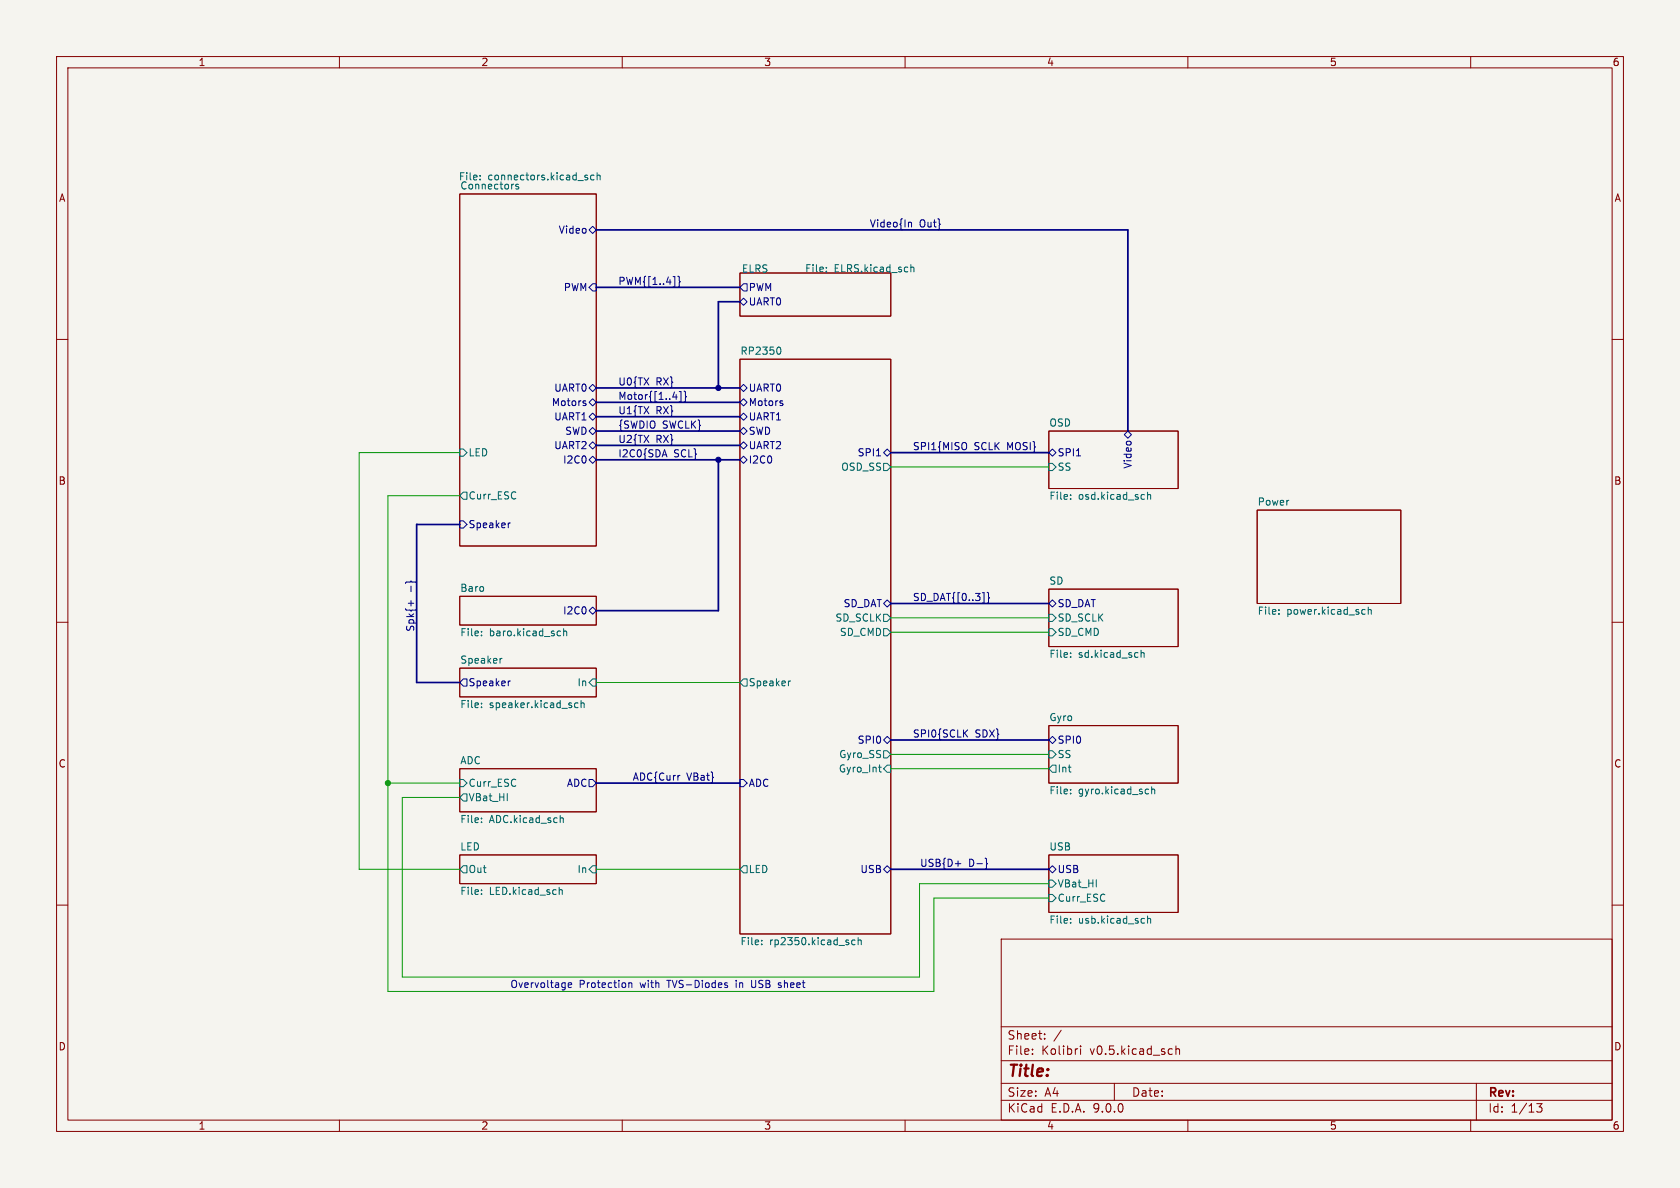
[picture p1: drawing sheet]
(kicad_sch
 (version 20231120)
 (generator "eeschema")
 (generator_version "8.0")
 (paper "A4")
 (lib_symbols)
 (junction
  (at 127 81.28)
  (diameter 0)
  (color 0 0 0 0))
 (junction
  (at 127 68.58)
  (diameter 0)
  (color 0 0 0 0))
 (junction
  (at 68.58 138.43)
  (diameter 0)
  (color 0 0 0 0))
 (bus
  (pts (xy 105.41 138.43) (xy 130.81 138.43))
  (stroke (width 0) (type default)))
 (wire
  (pts (xy 105.41 153.67) (xy 130.81 153.67))
  (stroke (width 0) (type default)))
 (wire
  (pts (xy 68.58 138.43) (xy 68.58 175.26))
  (stroke (width 0) (type default)))
 (wire
  (pts (xy 157.48 109.22) (xy 185.42 109.22))
  (stroke (width 0) (type default)))
 (wire
  (pts (xy 63.5 80.01) (xy 81.28 80.01))
  (stroke (width 0) (type default)))
 (bus
  (pts (xy 105.41 78.74) (xy 130.81 78.74))
  (stroke (width 0) (type default)))
 (wire
  (pts (xy 68.58 138.43) (xy 81.28 138.43))
  (stroke (width 0) (type default)))
 (wire
  (pts (xy 165.1 158.75) (xy 185.42 158.75))
  (stroke (width 0) (type default)))
 (bus
  (pts (xy 105.41 107.95) (xy 127 107.95))
  (stroke (width 0) (type default)))
 (wire
  (pts (xy 162.56 172.72) (xy 162.56 156.21))
  (stroke (width 0) (type default)))
 (bus
  (pts (xy 157.48 130.81) (xy 185.42 130.81))
  (stroke (width 0) (type default)))
 (wire
  (pts (xy 68.58 87.63) (xy 68.58 138.43))
  (stroke (width 0) (type default)))
 (bus
  (pts (xy 130.81 53.34) (xy 127 53.34))
  (stroke (width 0) (type default)))
 (bus
  (pts (xy 105.41 73.66) (xy 130.81 73.66))
  (stroke (width 0) (type default)))
 (bus
  (pts (xy 105.41 76.2) (xy 130.81 76.2))
  (stroke (width 0) (type default)))
 (bus
  (pts (xy 105.41 81.28) (xy 127 81.28))
  (stroke (width 0) (type default)))
 (bus
  (pts (xy 157.48 80.01) (xy 185.42 80.01))
  (stroke (width 0) (type default)))
 (wire
  (pts (xy 68.58 87.63) (xy 81.28 87.63))
  (stroke (width 0) (type default)))
 (wire
  (pts (xy 157.48 133.35) (xy 185.42 133.35))
  (stroke (width 0) (type default)))
 (wire
  (pts (xy 68.58 175.26) (xy 165.1 175.26))
  (stroke (width 0) (type default)))
 (bus
  (pts (xy 81.28 120.65) (xy 73.66 120.65))
  (stroke (width 0) (type default)))
 (wire
  (pts (xy 165.1 175.26) (xy 165.1 158.75))
  (stroke (width 0) (type default)))
 (bus
  (pts (xy 127 68.58) (xy 130.81 68.58))
  (stroke (width 0) (type default)))
 (wire
  (pts (xy 71.12 140.97) (xy 81.28 140.97))
  (stroke (width 0) (type default)))
 (bus
  (pts (xy 157.48 153.67) (xy 185.42 153.67))
  (stroke (width 0) (type default)))
 (bus
  (pts (xy 73.66 92.71) (xy 81.28 92.71))
  (stroke (width 0) (type default)))
 (bus
  (pts (xy 73.66 92.71) (xy 73.66 120.65))
  (stroke (width 0) (type default)))
 (wire
  (pts (xy 162.56 156.21) (xy 185.42 156.21))
  (stroke (width 0) (type default)))
 (bus
  (pts (xy 105.41 50.8) (xy 130.81 50.8))
  (stroke (width 0) (type default)))
 (bus
  (pts (xy 199.39 40.64) (xy 199.39 76.2))
  (stroke (width 0) (type default)))
 (wire
  (pts (xy 157.48 135.89) (xy 185.42 135.89))
  (stroke (width 0) (type default)))
 (wire
  (pts (xy 157.48 111.76) (xy 185.42 111.76))
  (stroke (width 0) (type default)))
 (wire
  (pts (xy 157.48 82.55) (xy 185.42 82.55))
  (stroke (width 0) (type default)))
 (bus
  (pts (xy 127 81.28) (xy 127 107.95))
  (stroke (width 0) (type default)))
 (wire
  (pts (xy 63.5 153.67) (xy 81.28 153.67))
  (stroke (width 0) (type default)))
 (bus
  (pts (xy 105.41 68.58) (xy 127 68.58))
  (stroke (width 0) (type default)))
 (bus
  (pts (xy 127 53.34) (xy 127 68.58))
  (stroke (width 0) (type default)))
 (wire
  (pts (xy 71.12 172.72) (xy 162.56 172.72))
  (stroke (width 0) (type default)))
 (bus
  (pts (xy 105.41 71.12) (xy 130.81 71.12))
  (stroke (width 0) (type default)))
 (wire
  (pts (xy 71.12 140.97) (xy 71.12 172.72))
  (stroke (width 0) (type default)))
 (wire
  (pts (xy 105.41 120.65) (xy 130.81 120.65))
  (stroke (width 0) (type default)))
 (wire
  (pts (xy 63.5 153.67) (xy 63.5 80.01))
  (stroke (width 0) (type default)))
 (bus
  (pts (xy 127 81.28) (xy 130.81 81.28))
  (stroke (width 0) (type default)))
 (bus
  (pts (xy 157.48 106.68) (xy 185.42 106.68))
  (stroke (width 0) (type default)))
 (bus
  (pts (xy 105.41 40.64) (xy 199.39 40.64))
  (stroke (width 0) (type default)))
 (text "Overvoltage Protection with TVS-Diodes in USB sheet"
  (exclude_from_sim no)
  (at 116.332 174.244 0)
  (effects (font (size 1.27 1.27))))
 (label "Motor{[1..4]}"
  (at 109.22 71.12 0)
  (effects (font (size 1.27 1.27)) (justify left bottom)))
 (label "I2C0{SDA SCL}"
  (at 109.22 81.28 0)
  (effects (font (size 1.27 1.27)) (justify left bottom)))
 (label "SPI0{SCLK SDX}"
  (at 161.29 130.81 0)
  (effects (font (size 1.27 1.27)) (justify left bottom)))
 (label "USB{D+ D-}"
  (at 162.56 153.67 0)
  (effects (font (size 1.27 1.27)) (justify left bottom)))
 (label "U0{TX RX}"
  (at 109.22 68.58 0)
  (effects (font (size 1.27 1.27)) (justify left bottom)))
 (label "Video{In Out}"
  (at 153.67 40.64 0)
  (effects (font (size 1.27 1.27)) (justify left bottom)))
 (label "SPI1{MISO SCLK MOSI}"
  (at 161.29 80.01 0)
  (effects (font (size 1.27 1.27)) (justify left bottom)))
 (label "PWM{[1..4]}"
  (at 109.22 50.8 0)
  (effects (font (size 1.27 1.27)) (justify left bottom)))
 (label "U2{TX RX}"
  (at 109.22 78.74 0)
  (effects (font (size 1.27 1.27)) (justify left bottom)))
 (label "SD_DAT{[0..3]}"
  (at 161.29 106.68 0)
  (effects (font (size 1.27 1.27)) (justify left bottom)))
 (label "ADC{Curr VBat}"
  (at 111.76 138.43 0)
  (effects (font (size 1.27 1.27)) (justify left bottom)))
 (label "U1{TX RX}"
  (at 109.22 73.66 0)
  (effects (font (size 1.27 1.27)) (justify left bottom)))
 (label "Spk{+ -}"
  (at 73.66 111.76 90)
  (effects (font (size 1.27 1.27)) (justify left bottom)))
 (label "{SWDIO SWCLK}"
  (at 109.22 76.2 0)
  (effects (font (size 1.27 1.27)) (justify left bottom)))
 (sheet
  (at 81.28 135.89)
  (size 24.13 7.62)
  (fields_autoplaced yes)
  (stroke (width 0.1524) (type solid))
  (fill (color 0 0 0 0.0000))
  (property "Sheetname" "ADC" (at 81.28 135.1784 0) (effects (font (size 1.27 1.27)) (justify left bottom)))
  (property "Sheetfile" "ADC.kicad_sch" (at 81.28 144.0946 0) (effects (font (size 1.27 1.27)) (justify left top)))
  (pin "ADC" output (at 105.41 138.43 0) (effects (font (size 1.27 1.27)) (justify right)))
  (pin "Curr_ESC" input (at 81.28 138.43 180) (effects (font (size 1.27 1.27)) (justify left)))
  (pin "VBat_HI" output (at 81.28 140.97 180) (effects (font (size 1.27 1.27)) (justify left))))
 (sheet
  (at 185.42 151.13)
  (size 22.86 10.16)
  (fields_autoplaced yes)
  (stroke (width 0.1524) (type solid))
  (fill (color 0 0 0 0.0000))
  (property "Sheetname" "USB" (at 185.42 150.4184 0) (effects (font (size 1.27 1.27)) (justify left bottom)))
  (property "Sheetfile" "usb.kicad_sch" (at 185.42 161.8746 0) (effects (font (size 1.27 1.27)) (justify left top)))
  (pin "USB" bidirectional (at 185.42 153.67 180) (effects (font (size 1.27 1.27)) (justify left)))
  (pin "VBat_HI" input (at 185.42 156.21 180) (effects (font (size 1.27 1.27)) (justify left)))
  (pin "Curr_ESC" input (at 185.42 158.75 180) (effects (font (size 1.27 1.27)) (justify left))))
 (sheet
  (at 81.28 151.13)
  (size 24.13 5.08)
  (fields_autoplaced yes)
  (stroke (width 0.1524) (type solid))
  (fill (color 0 0 0 0.0000))
  (property "Sheetname" "LED" (at 81.28 150.4184 0) (effects (font (size 1.27 1.27)) (justify left bottom)))
  (property "Sheetfile" "LED.kicad_sch" (at 81.28 156.7946 0) (effects (font (size 1.27 1.27)) (justify left top)))
  (pin "In" input (at 105.41 153.67 0) (effects (font (size 1.27 1.27)) (justify right)))
  (pin "Out" output (at 81.28 153.67 180) (effects (font (size 1.27 1.27)) (justify left))))
 (sheet
  (at 185.42 104.14)
  (size 22.86 10.16)
  (fields_autoplaced yes)
  (stroke (width 0.1524) (type solid))
  (fill (color 0 0 0 0.0000))
  (property "Sheetname" "SD" (at 185.42 103.4284 0) (effects (font (size 1.27 1.27)) (justify left bottom)))
  (property "Sheetfile" "sd.kicad_sch" (at 185.42 114.8846 0) (effects (font (size 1.27 1.27)) (justify left top)))
  (pin "SD_DAT" bidirectional (at 185.42 106.68 180) (effects (font (size 1.27 1.27)) (justify left)))
  (pin "SD_CMD" input (at 185.42 111.76 180) (effects (font (size 1.27 1.27)) (justify left)))
  (pin "SD_SCLK" input (at 185.42 109.22 180) (effects (font (size 1.27 1.27)) (justify left))))
 (sheet
  (at 130.81 63.5)
  (size 26.67 101.6)
  (fields_autoplaced yes)
  (stroke (width 0.1524) (type solid))
  (fill (color 0 0 0 0.0000))
  (property "Sheetname" "RP2350" (at 130.81 62.7884 0) (effects (font (size 1.27 1.27)) (justify left bottom)))
  (property "Sheetfile" "rp2350.kicad_sch" (at 130.81 165.6846 0) (effects (font (size 1.27 1.27)) (justify left top)))
  (pin "Motors" bidirectional (at 130.81 71.12 180) (effects (font (size 1.27 1.27)) (justify left)))
  (pin "I2C0" bidirectional (at 130.81 81.28 180) (effects (font (size 1.27 1.27)) (justify left)))
  (pin "UART0" bidirectional (at 130.81 68.58 180) (effects (font (size 1.27 1.27)) (justify left)))
  (pin "UART1" bidirectional (at 130.81 73.66 180) (effects (font (size 1.27 1.27)) (justify left)))
  (pin "SPI1" bidirectional (at 157.48 80.01 0) (effects (font (size 1.27 1.27)) (justify right)))
  (pin "LED" output (at 130.81 153.67 180) (effects (font (size 1.27 1.27)) (justify left)))
  (pin "Speaker" output (at 130.81 120.65 180) (effects (font (size 1.27 1.27)) (justify left)))
  (pin "OSD_SS" output (at 157.48 82.55 0) (effects (font (size 1.27 1.27)) (justify right)))
  (pin "Gyro_SS" output (at 157.48 133.35 0) (effects (font (size 1.27 1.27)) (justify right)))
  (pin "Gyro_Int" input (at 157.48 135.89 0) (effects (font (size 1.27 1.27)) (justify right)))
  (pin "SWD" bidirectional (at 130.81 76.2 180) (effects (font (size 1.27 1.27)) (justify left)))
  (pin "USB" bidirectional (at 157.48 153.67 0) (effects (font (size 1.27 1.27)) (justify right)))
  (pin "SPI0" bidirectional (at 157.48 130.81 0) (effects (font (size 1.27 1.27)) (justify right)))
  (pin "UART2" bidirectional (at 130.81 78.74 180) (effects (font (size 1.27 1.27)) (justify left)))
  (pin "SD_DAT" bidirectional (at 157.48 106.68 0) (effects (font (size 1.27 1.27)) (justify right)))
  (pin "SD_SCLK" output (at 157.48 109.22 0) (effects (font (size 1.27 1.27)) (justify right)))
  (pin "SD_CMD" output (at 157.48 111.76 0) (effects (font (size 1.27 1.27)) (justify right)))
  (pin "ADC" input (at 130.81 138.43 180) (effects (font (size 1.27 1.27)) (justify left))))
 (sheet
  (at 185.42 76.2)
  (size 22.86 10.16)
  (fields_autoplaced yes)
  (stroke (width 0.1524) (type solid))
  (fill (color 0 0 0 0.0000))
  (property "Sheetname" "OSD" (at 185.42 75.4884 0) (effects (font (size 1.27 1.27)) (justify left bottom)))
  (property "Sheetfile" "osd.kicad_sch" (at 185.42 86.9446 0) (effects (font (size 1.27 1.27)) (justify left top)))
  (pin "SPI1" bidirectional (at 185.42 80.01 180) (effects (font (size 1.27 1.27)) (justify left)))
  (pin "Video" bidirectional (at 199.39 76.2 90) (effects (font (size 1.27 1.27)) (justify right)))
  (pin "SS" input (at 185.42 82.55 180) (effects (font (size 1.27 1.27)) (justify left))))
 (sheet
  (at 185.42 128.27)
  (size 22.86 10.16)
  (fields_autoplaced yes)
  (stroke (width 0.1524) (type solid))
  (fill (color 0 0 0 0.0000))
  (property "Sheetname" "Gyro" (at 185.42 127.5584 0) (effects (font (size 1.27 1.27)) (justify left bottom)))
  (property "Sheetfile" "gyro.kicad_sch" (at 185.42 139.0146 0) (effects (font (size 1.27 1.27)) (justify left top)))
  (pin "SS" input (at 185.42 133.35 180) (effects (font (size 1.27 1.27)) (justify left)))
  (pin "SPI0" bidirectional (at 185.42 130.81 180) (effects (font (size 1.27 1.27)) (justify left)))
  (pin "Int" output (at 185.42 135.89 180) (effects (font (size 1.27 1.27)) (justify left))))
 (sheet
  (at 81.28 118.11)
  (size 24.13 5.08)
  (fields_autoplaced yes)
  (stroke (width 0.1524) (type solid))
  (fill (color 0 0 0 0.0000))
  (property "Sheetname" "Speaker" (at 81.28 117.3984 0) (effects (font (size 1.27 1.27)) (justify left bottom)))
  (property "Sheetfile" "speaker.kicad_sch" (at 81.28 123.7746 0) (effects (font (size 1.27 1.27)) (justify left top)))
  (pin "In" input (at 105.41 120.65 0) (effects (font (size 1.27 1.27)) (justify right)))
  (pin "Speaker" output (at 81.28 120.65 180) (effects (font (size 1.27 1.27)) (justify left))))
 (sheet
  (at 81.28 34.29)
  (size 24.13 62.23)
  (stroke (width 0.1524) (type solid))
  (fill (color 0 0 0 0.0000))
  (property "Sheetname" "Connectors" (at 81.28 33.5784 0) (effects (font (size 1.27 1.27)) (justify left bottom)))
  (property "Sheetfile" "connectors.kicad_sch" (at 81.026 30.48 0) (effects (font (size 1.27 1.27)) (justify left top)))
  (pin "Video" bidirectional (at 105.41 40.64 0) (effects (font (size 1.27 1.27)) (justify right)))
  (pin "UART0" bidirectional (at 105.41 68.58 0) (effects (font (size 1.27 1.27)) (justify right)))
  (pin "Motors" bidirectional (at 105.41 71.12 0) (effects (font (size 1.27 1.27)) (justify right)))
  (pin "I2C0" bidirectional (at 105.41 81.28 0) (effects (font (size 1.27 1.27)) (justify right)))
  (pin "UART1" bidirectional (at 105.41 73.66 0) (effects (font (size 1.27 1.27)) (justify right)))
  (pin "SWD" bidirectional (at 105.41 76.2 0) (effects (font (size 1.27 1.27)) (justify right)))
  (pin "LED" input (at 81.28 80.01 180) (effects (font (size 1.27 1.27)) (justify left)))
  (pin "UART2" bidirectional (at 105.41 78.74 0) (effects (font (size 1.27 1.27)) (justify right)))
  (pin "Speaker" input (at 81.28 92.71 180) (effects (font (size 1.27 1.27)) (justify left)))
  (pin "PWM" input (at 105.41 50.8 0) (effects (font (size 1.27 1.27)) (justify right)))
  (pin "Curr_ESC" output (at 81.28 87.63 180) (effects (font (size 1.27 1.27)) (justify left))))
 (sheet
  (at 222.25 90.17)
  (size 25.4 16.51)
  (fields_autoplaced yes)
  (stroke (width 0.1524) (type solid))
  (fill (color 0 0 0 0.0000))
  (property "Sheetname" "Power" (at 222.25 89.4584 0) (effects (font (size 1.27 1.27)) (justify left bottom)))
  (property "Sheetfile" "power.kicad_sch" (at 222.25 107.2646 0) (effects (font (size 1.27 1.27)) (justify left top))))
 (sheet
  (at 81.28 105.41)
  (size 24.13 5.08)
  (fields_autoplaced yes)
  (stroke (width 0.1524) (type solid))
  (fill (color 0 0 0 0.0000))
  (property "Sheetname" "Baro" (at 81.28 104.6984 0) (effects (font (size 1.27 1.27)) (justify left bottom)))
  (property "Sheetfile" "baro.kicad_sch" (at 81.28 111.0746 0) (effects (font (size 1.27 1.27)) (justify left top)))
  (pin "I2C0" bidirectional (at 105.41 107.95 0) (effects (font (size 1.27 1.27)) (justify right))))
 (sheet
  (at 130.81 48.26)
  (size 26.67 7.62)
  (stroke (width 0.1524) (type solid))
  (fill (color 0 0 0 0.0000))
  (property "Sheetname" "ELRS" (at 131.064 48.26 0) (effects (font (size 1.27 1.27)) (justify left bottom)))
  (property "Sheetfile" "ELRS.kicad_sch" (at 142.24 46.736 0) (effects (font (size 1.27 1.27)) (justify left top)))
  (pin "PWM" output (at 130.81 50.8 180) (effects (font (size 1.27 1.27)) (justify left)))
  (pin "UART0" bidirectional (at 130.81 53.34 180) (effects (font (size 1.27 1.27)) (justify left))))
 (sheet_instances
  (path ""
   (page "1"))))
